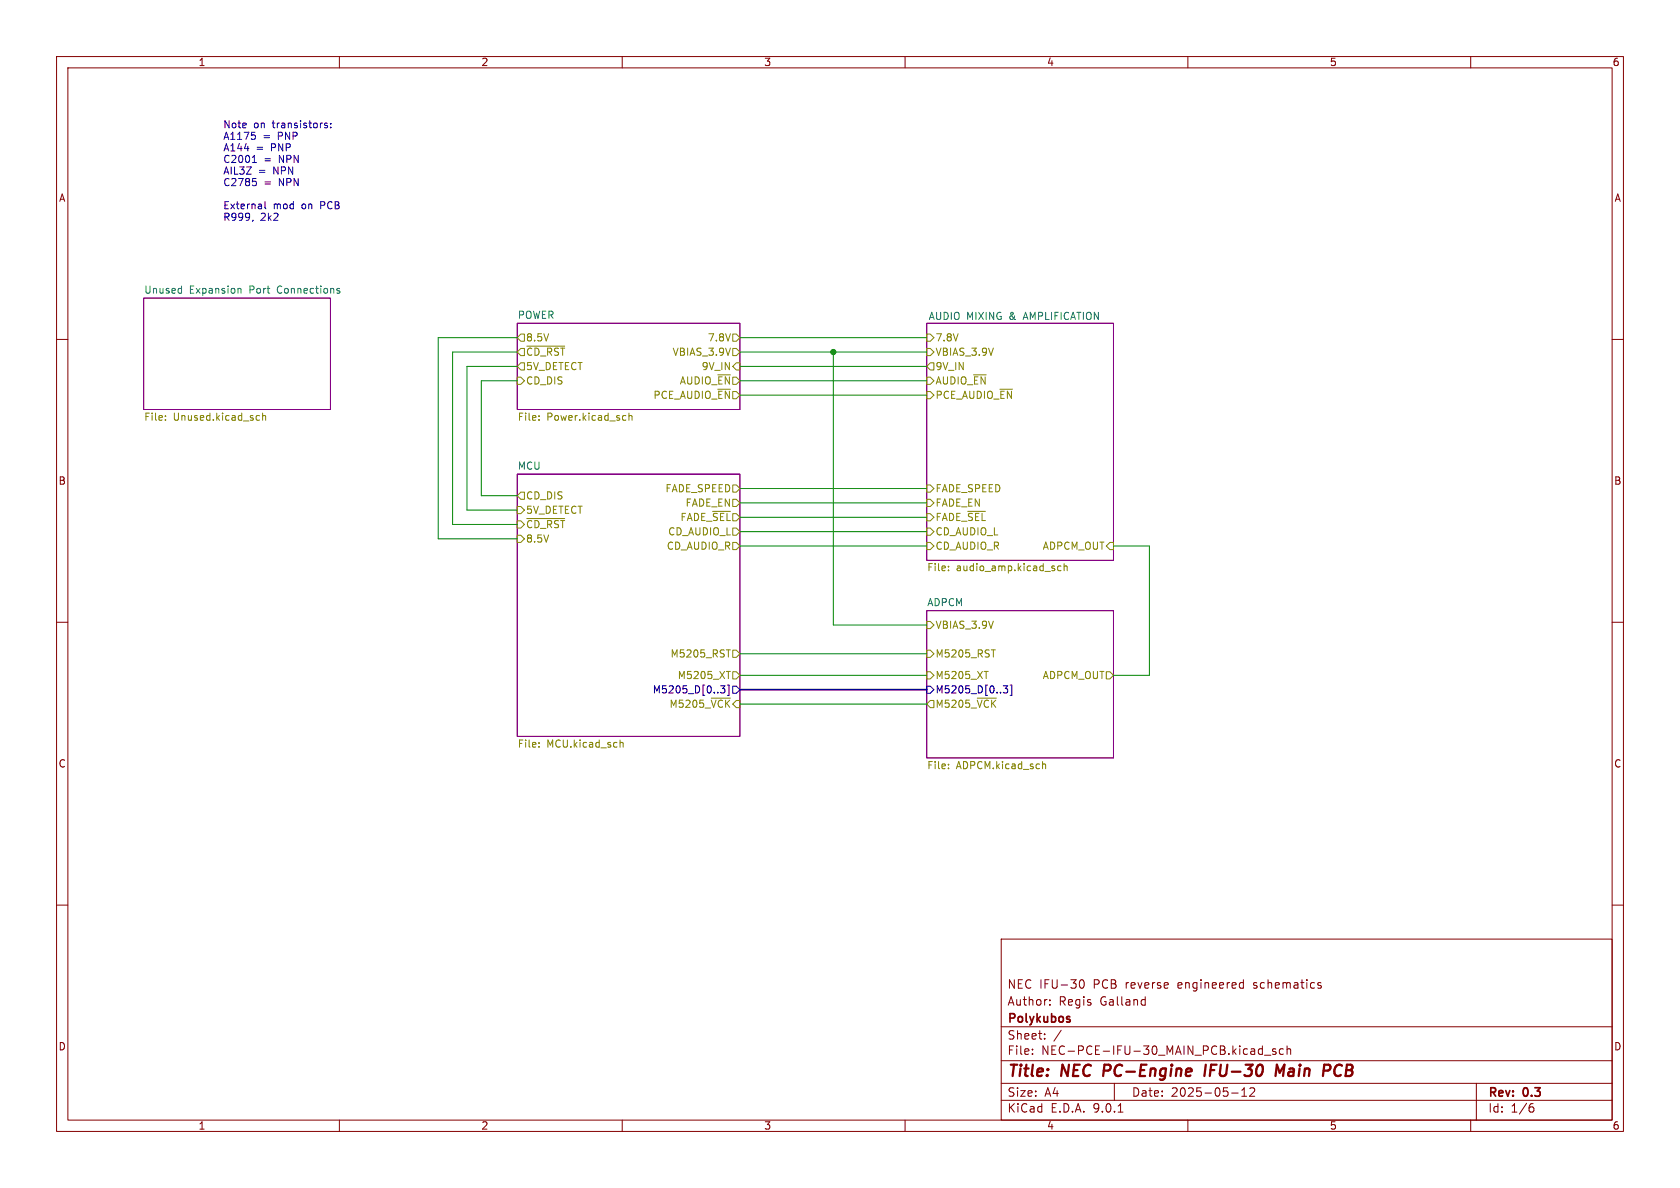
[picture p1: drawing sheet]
<svg xmlns="http://www.w3.org/2000/svg" width="297mm" height="210mm" viewBox="0 0 297 210" stroke-linecap="round" stroke-linejoin="round" font-family="sans-serif">
<g fill="none" stroke="#840000" stroke-width=".18">
<path d="M10 10h277v190h-277zM12 12h273v186h-273zM60 10v2M110 10v2M160 10v2M210 10v2M260 10v2M10 60h2M285 60h2M10 110h2M285 110h2M10 160h2"/>
<path d="M177 166h108v32h-108zM185.6 177.6v.1M185.6 176.8v.1M191 173.3l.2-.1a.81 .81 0 0 1 .6 .6 .81 .81 0 0 1-.3 .8l-.2 .1a.81 .81 0 0 1-.3-1.4zM202.3 176.7l.2 .1M202.5 176.2v1.5M202.5 177.6l-.2 .1M219.4 173.7l.4 .1M219.8 174.6l-.4 .1M219.8 173.2v1.5M233 174.1l.5 .2 .1 .1-.1 .2-.4 .1M233 173.8h.5"/>
<path d="M285 160h2M60 198v2M110 198v2M160 198v2M177 194.5h108M177 191.5h108M177 187.5h108M177 181.5h108M182.5 186.3v.1M182.5 185.5v.1M184.7 183.6v.1M184.7 182.8v.1"/>
<path d="M187.6 182.1l-1.3 2M197 191.5v3M197.7 196.6h.8M210 198v2M217.7 193.2h1.2M219.5 193.8h.9M219.5 192.7l.5-.4v1.5M221 192.4l.5-.1 .2 .1 .1 .3-.9 1.1h.9M222.7 185.4l.5 .1M223.2 184.9v1.5M223.2 186.3l-.5 .1M223.5 186.5h1.2"/>
<path d="M225.5 185.5l-.3-.1-.2 .2v.2l.5 .2v.3h-.5M226.9 185.5l-.4-.1-.3 .3v.4l.1 .2h.6M227.5 185.5l.2-.1 .4 .1 .1 .9M227.5 184.9v1.5M260 198v2M261 191.5v6.5M270.6 195.7h.4l.2 .3-.1 .5-.5 .1M271 195.1l-.4 .1"/>
</g>
<path d="M195.3 188.2l-.3 2M213.2 188.2l-.3 2M225.5 190.2l.2-2 .5 1.4 .9-1.4-.3 2M236.4 188.3a1.11 1.11 0 0 0 0 1.9" fill="none" stroke="#840000" stroke-width=".4"/>
<path d="M25.4 52.7h33v19.7h-33zM91.4 57.2h39.4v15.2h-39.4zM163.8 57.2h33v41.9h-33zM91.4 83.8h39.4v46.4h-39.4zM163.8 108h33v26h-33z" fill="none" stroke="#840084" stroke-width=".18"/>
<g fill="none" stroke="#848400" stroke-width=".18">
<path d="M92.1 59.1h.6v1.2h-.6l-.7-.6zM129.5 59.1h.7l.6 .6-.6 .6h-.7zM163.8 59.1h.7l.6 .6-.6 .6h-.7zM29.2 74.2v.1M29.2 73.5v.1M45.5 73.5h.4M45.9 74.2l-.4 .1M46.4 73.6l.2-.1h.3l.1 .8M46.4 73v1.3M91.4 66.7h.7l.6 .6-.6 .6h-.7zM91.4 62.2l.7-.6h.6v1.3h-.6zM92.1 64.1h.6v1.3h-.6l-.7-.6z"/>
<path d="M93.1 61.2h6.7M95.3 74.2v.1M95.3 73.5v.1M110.5 73.5h.2M110.7 74.2l-.2 .1M111.2 73.6l.2-.1h.3v.8M111.2 73v1.3M129.5 61.6h.7l.6 .6-.6 .7h-.7zM130.2 64.1h.6v1.3h-.6l-.7-.6zM163.8 66.7h.7l.6 .6-.6 .6h-.7zM163.8 61.6h.7l.6 .6-.6 .7h-.7zM163.8 69.2h.7l.6 .7-.6 .6h-.7z"/>
<path d="M164.5 64.1h.6v1.3h-.6l-.7-.6zM91.4 89.5h.7l.6 .7-.6 .6h-.7zM91.4 92.1h.7l.6 .6-.6 .6h-.7zM91.4 94.6h.7l.6 .7-.6 .6h-.7zM92.1 87h.6v1.3h-.6l-.7-.7zM93.1 91.7h6.7M126 90.4h3.1M129.5 95.9h.7l.6 .6-.6 .7h-.7zM129.5 93.3h.7l.6 .7-.6 .6h-.7zM129.5 85.7h.7l.6 .7-.6 .6h-.7zM129.5 88.3h.7l.6 .6-.6 .6h-.7zM163.8 95.9h.7l.6 .6-.6 .7h-.7z"/>
<path d="M163.8 93.3h.7l.6 .7-.6 .6h-.7zM163.8 85.7h.7l.6 .7-.6 .6h-.7zM163.8 90.8h.7l.6 .6-.6 .7h-.7zM163.8 88.3h.7l.6 .6-.6 .6h-.7zM171.1 90.4h3.1M188.1 99.6v1.3M195.6 96.5l.6-.6h.6v1.3h-.6zM128.4 114.9h.7M128.4 118.7h.7M129.5 118.7h.7l.6 .7-.6 .6h-.7zM129.5 114.9h.7l.6 .7-.6 .6h-.7zM163.8 114.9h.7l.6 .7-.6 .6h-.7z"/>
<path d="M163.8 118.7h.7l.6 .7-.6 .6h-.7zM163.8 109.9h.7l.6 .6-.6 .6h-.7zM167.7 100.1v.1M167.7 100.8v.1M174 118.7h.7M175.2 114.9h.8M187.6 100.1l-.4-.1-.2 .3 .1 .5h.5M188.1 100.2l.2-.2 .3 .1 .1 .8M195.6 118.7h.6l.6 .7-.6 .6h-.6zM95.3 131.3v.1M95.3 132v.1M109.6 130.8v1.3"/>
<path d="M109.6 131.4l.2-.2 .3 .1 .1 .8M125.7 123.4h3.4M164.5 123.8h.6v1.3h-.6l-.7-.6zM167.7 135.8v.1M167.7 135.1v.1M172.8 123.4h3.3M184.3 134.6v1.3M184.3 135.2l.2-.2 .3 .1 .1 .8"/>
</g>
<path d="M127.4 121.2h.8l-.5 .5 .4 .1v.6l-.2 .1-.5-.1M128.6 121.1h.3v1.8h-.3M129.5 121.3h.7l.6 .6-.6 .7h-.7zM163.8 121.3h.7l.6 .6-.6 .7h-.7zM177.4 121.2h.8l-.5 .5 .4 .1v.6l-.2 .1-.5-.1M178.6 121.1h.3v1.8h-.3" fill="none" stroke="#000084" stroke-width=".18"/>
<path d="M32 51h.1M32.1 50.6v1.2M32.1 51.8h-.1M42.1 51h.5v.8M59.6 51h.4M59.6 51.3l.5 .3-.1 .2h-.3" fill="none" stroke="#008484" stroke-width=".18"/>
<path d="M130.8 121.9h33" fill="none" stroke="#000084" stroke-width=".3"/>
<g fill="none" stroke="#008400" stroke-width=".18">
<path d="M91.4 59.7h-13.9v35.6h13.9M130.8 59.7h33M91.4 62.2h-11.4v30.5h11.4M91.4 67.3h-6.3v20.3h6.3M91.4 64.8h-8.9v25.4h8.9M130.8 62.2h33M130.8 67.3h33M130.8 64.8h33M130.8 69.9h33M147.3 62.2v48.3h16.5M130.8 88.9h33M130.8 96.5h33"/>
<path d="M130.8 91.4h33M130.8 94h33M130.8 86.4h33M196.8 96.5h6.4v22.9h-6.4M130.8 119.4h33M130.8 115.6h33M130.8 124.5h33"/>
</g>
<path d="M44.6 28.7h.7M44.7 31.6h.6M44.7 27.8l.3-.3v1.2M44.7 38.9l-.1 .2M44.9 23.9l.3 .2v.3l-.3 .2M45.1 32l.2 .3v.3l-.2 .2M46.8 35.6v1.1l.2 .2M57.4 22l.5 .4-.2 .2-.3-.1M57.9 21.8h-.3l-.2 .1M58.5 22.5v.1M58.5 21.8v.1" fill="none" stroke="#0000c2" stroke-width=".18"/>
<circle cx="147.3" cy="62.2" r=".46" fill="#008400" stroke="#008400" stroke-width=".18"/>
<g font-size="2.8" fill="#840000">
<text x="178" y="190.9">Title:</text>
<text x="187.7" y="190.9">NEC</text>
<text x="195.9" y="190.9">PC-Engine</text>
<text x="214.6" y="190.9">IFU-30</text>
<text x="228" y="190.9">Main</text>
<text x="237.1" y="190.9">PCB</text>
</g>
<g font-size="2.1" fill="#840000">
<text x="178" y="178">Author:</text>
<text x="178" y="175">NEC IFU-30</text>
<text x="187.2" y="178">Regis</text>
<text x="193.3" y="175">PCB</text>
<text x="194.5" y="178">Galland</text>
<text x="199.1" y="175">reverse</text>
<text x="208.5" y="175">engineered</text>
<text x="222" y="175">schematics</text>
<text x="178" y="184">Sheet:</text>
<text x="178" y="181.2">Polykubos</text>
<text x="178" y="186.7">File:</text>
<text x="184.1" y="186.7">NEC-PCE-IFU-30_MAIN_PCB.kicad_sch</text>
<text x="178" y="196.9">KiCad</text>
<text x="178" y="194.1">Size:</text>
<text x="184.7" y="194.1">A4</text>
<text x="185.7" y="196.9">E.D.A.</text>
<text x="193.3" y="196.9">9.0.1</text>
<text x="200" y="194.1">Date:</text>
<text x="207" y="194.1">2025-05-12</text>
<text x="263" y="194.3">Rev:</text>
<text x="263" y="196.9">Id:</text>
<text x="267.1" y="196.9">1/6</text>
<text x="269.4" y="194.3">0.3</text>
</g>
<g font-size="1.8" fill="#840000">
<text x="35" y="11.9">1</text>
<text x="85" y="11.9">2</text>
<text x="135" y="11.9">3</text>
<text x="185" y="11.9">4</text>
<text x="235" y="11.9">5</text>
<text x="285" y="11.9">6</text>
<text x="10.3" y="35.9">A</text>
<text x="285.3" y="35.9">A</text>
<text x="10.3" y="85.9">B</text>
<text x="285.3" y="85.9">B</text>
<text x="10.3" y="135.9">C</text>
<text x="285.3" y="135.9">C</text>
<text x="10.3" y="185.9">D</text>
<text x="285.3" y="185.9">D</text>
<text x="35" y="199.9">1</text>
<text x="85" y="199.9">2</text>
<text x="135" y="199.9">3</text>
<text x="185" y="199.9">4</text>
<text x="235" y="199.9">5</text>
<text x="285" y="199.9">6</text>
</g>
<g font-size="1.8" fill="#0000c2">
<text x="39.4" y="22.8">Note</text>
<text x="44.8" y="22.8">on</text>
<text x="48.3" y="22.8">transistors:</text>
<text x="39.4" y="24.8">A1175</text>
<text x="39.4" y="26.9">A144</text>
<text x="39.4" y="28.9">C2001</text>
<text x="45.3" y="26.9">=</text>
<text x="46.5" y="24.8">=</text>
<text x="46.6" y="28.9">=</text>
<text x="48" y="26.9">PNP</text>
<text x="49.2" y="24.8">PNP</text>
<text x="49.4" y="28.9">NPN</text>
<text x="39.4" y="30.9">AIL3Z</text>
<text x="39.4" y="33">C2785</text>
<text x="45.7" y="30.9">=</text>
<text x="46.6" y="33">=</text>
<text x="48.4" y="30.9">NPN</text>
<text x="49.4" y="33">NPN</text>
<text x="39.4" y="37.1">External</text>
<text x="39.4" y="39.1">R999,</text>
<text x="46" y="39.1">2k2</text>
<text x="48.3" y="37.1">mod</text>
<text x="53.4" y="37.1">on</text>
<text x="56.9" y="37.1">PCB</text>
</g>
<g font-size="1.8" fill="#008484">
<text x="25.4" y="52">Unused</text>
<text x="33.5" y="52">Expansion</text>
<text x="44.2" y="52">Port</text>
<text x="49.3" y="52">Connections</text>
<text x="91.4" y="56.4">POWER</text>
<text x="164.1" y="56.6">AUDIO MIXING</text>
<text x="178.5" y="56.6">&amp;</text>
<text x="181.3" y="56.6">AMPLIFICATION</text>
<text x="91.4" y="83.1">MCU</text>
<text x="163.8" y="107.2">ADPCM</text>
</g>
<g font-size="1.8" fill="#848400">
<text x="92.9" y="63.1">~{CD_RST}</text>
<text x="92.9" y="65.6">5V_DETECT</text>
<text x="92.9" y="60.6">8.5V</text>
<text x="118.8" y="63.1">VBIAS_3.9V</text>
<text x="123.9" y="65.6">9V_IN</text>
<text x="125" y="60.6">7.8V</text>
<text x="165.3" y="65.6">9V_IN</text>
<text x="165.3" y="63.1">VBIAS_3.9V</text>
<text x="165.3" y="60.6">7.8V</text>
<text x="92.9" y="68.2">CD_DIS</text>
<text x="115.4" y="70.7">PCE_AUDIO_~{EN}</text>
<text x="120.1" y="68.2">AUDIO_~{EN}</text>
<text x="165.3" y="68.2">AUDIO_~{EN}</text>
<text x="165.3" y="70.7">PCE_AUDIO_~{EN}</text>
<text x="25.4" y="74.7">File:</text>
<text x="30.6" y="74.7">Unused.kicad_sch</text>
<text x="91.4" y="74.7">File:</text>
<text x="96.7" y="74.7">Power.kicad_sch</text>
<text x="92.9" y="88.5">CD_DIS</text>
<text x="117.5" y="87.2">FADE_SPEED</text>
<text x="121.1" y="89.8">FADE_EN</text>
<text x="165.3" y="87.2">FADE_SPEED</text>
<text x="165.3" y="89.8">FADE_EN</text>
<text x="92.9" y="91">5V_DETECT</text>
<text x="92.9" y="93.6">~{CD_RST}</text>
<text x="118" y="94.8">CD_AUDIO_L</text>
<text x="120.2" y="92.3">FADE_~{SEL}</text>
<text x="165.3" y="94.8">CD_AUDIO_L</text>
<text x="165.3" y="92.3">FADE_~{SEL}</text>
<text x="92.9" y="96.1">8.5V</text>
<text x="117.8" y="97.4">CD_AUDIO_R</text>
<text x="163.8" y="101.3">File:</text>
<text x="165.3" y="97.4">CD_AUDIO_R</text>
<text x="169.1" y="101.3">audio_amp.kicad_sch</text>
<text x="184.2" y="97.4">ADPCM_OUT</text>
<text x="165.3" y="111.4">VBIAS_3.9V</text>
<text x="118.4" y="116.4">M5205_RST</text>
<text x="165.3" y="116.4">M5205_RST</text>
<text x="118.3" y="125.3">M5205_~{VCK}</text>
<text x="119.7" y="120.2">M5205_XT</text>
<text x="165.3" y="125.3">M5205_~{VCK}</text>
<text x="165.3" y="120.2">M5205_XT</text>
<text x="184.2" y="120.2">ADPCM_OUT</text>
<text x="91.4" y="132.5">File:</text>
<text x="96.7" y="132.5">MCU.kicad_sch</text>
<text x="163.8" y="136.3">File:</text>
<text x="169.1" y="136.3">ADPCM.kicad_sch</text>
</g>
<g font-size="1.8" fill="#000084">
<text x="115.3" y="122.8">M5205_D[0..3]</text>
<text x="165.3" y="122.8">M5205_D[0..3]</text>
</g>
</svg>
